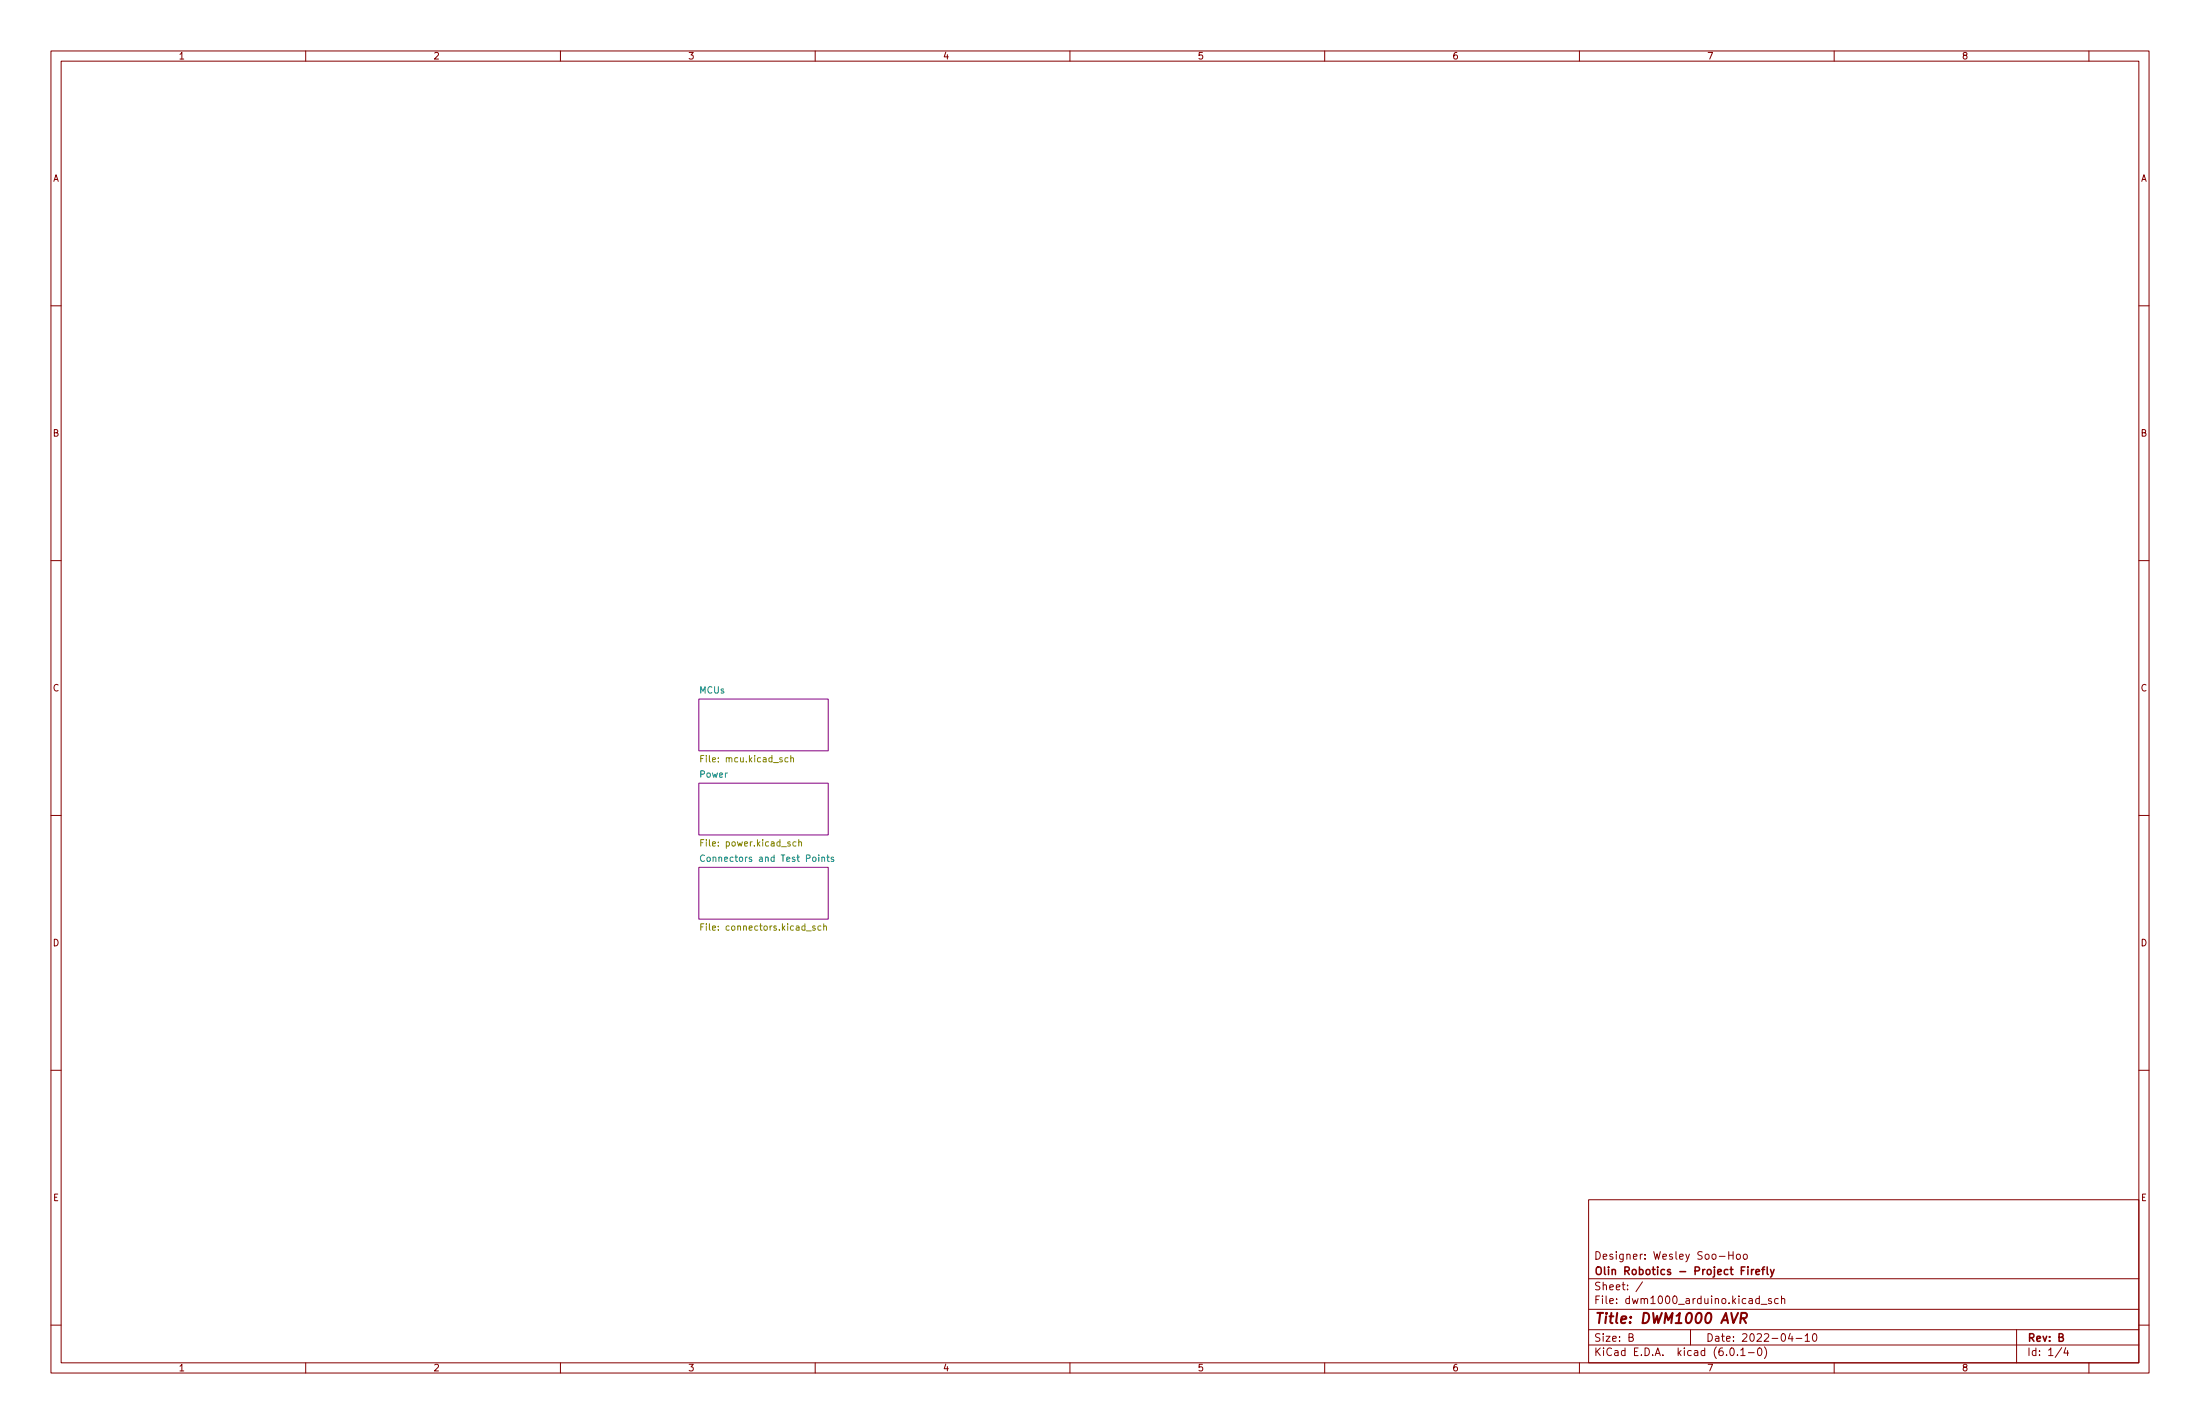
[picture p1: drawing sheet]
<svg xmlns="http://www.w3.org/2000/svg" width="432mm" height="279mm" viewBox="0 0 432 279" stroke-linecap="round" stroke-linejoin="round" font-family="sans-serif">
<g fill="none" stroke="#840000" stroke-width=".2">
<path d="M10 10h411.8v259.4h-411.8zM12 12h407.8v255.4h-407.8zM60 10v2M110 10v2M160 10v2M210 10v2M260 10v2M310 10v2M360 10v2M410 10v2M10 60h2M419.8 60h2"/>
<path d="M10 110h2M419.8 110h2M10 160h2M419.8 160h2M10 210h2M419.8 210h2M311.8 235.4h108v32h-108zM10 260h2M311.8 256.9h108M311.8 250.9h108M322.4 251.5l-1.3 1.9M339.3 245.6v1.5"/>
<path d="M339.3 246.3h.9M340.2 245.6v1.5M340.9 246.1h.4l.3 .3v.4l-.3 .3-.4-.1-.1-.2zM342.3 246.1h.4l.2 .3v.4l-.2 .3-.4-.1-.1-.2zM345.3 254.9l-.4-.1-.3 .3 .1 .6h.6M345.3 254.3v1.5M345.7 255.9h1.1M347.7 254.9l-.4-.1-.2 .2 .1 .2 .5 .2v.3h-.6M349 254.9l-.4-.1-.3 .3 .1 .6h.6M349.7 254.9l.2-.1 .3 .1 .1 .9M349.7 254.3v1.5M419.8 260h2"/>
<path d="M60 267.4v2M110 267.4v2M160 267.4v2M210 267.4v2M260 267.4v2M310 267.4v2M311.8 263.9h108M311.8 260.9h108M319.7 262.4l.7-.1 .1-.2-.1-.4h-.7v1.5h.6l.3-.3a.39 .39 0 0 0-.4-.5M331.8 260.9v3M339.7 264.5h.2a.8 .8 0 0 1 .5 .7 .8 .8 0 0 1-.5 .8 1 1 0 0 1-.2-1.5zM341 265.8v.2"/>
<path d="M341.7 264.9l.4-.4v1.5M341.7 266h.8M343.2 265.4h1.1M345.1 264.6l.2-.1a.8 .8 0 0 1 .5 .7 .8 .8 0 0 1-.5 .8l-.2-.2-.2-.4zM346.3 264.3a1.72 1.72 0 0 1 0 2.2M351.4 261.6l-.4 1.1h.9M351.7 262.2v1M352.5 262.6h1.2M354.3 262.1l.4-.4v1.5M354.3 263.2h.9M355.9 261.7h.2a.8 .8 0 0 1 .5 .7 .8 .8 0 0 1-.5 .8 .99 .99 0 0 1-.2-1.5zM360 267.4v2"/>
<path d="M395.8 260.9v6.5M404.7 264.4l-1.3 1.9M405.4 264.4l-.3 1.1h.9M405.8 265v1M410 267.4v2"/>
</g>
<path d="M341.7 258.7h.7a.55 .55 0 0 0 .5-.5 .55 .55 0 0 0-.3-.6h-.8l-.3 2M342.1 258.7l.6 .9" fill="none" stroke="#840000" stroke-width=".4"/>
<path d="M343.1 248.6v.1M343.1 249.1v1M343.8 249.1v1M344.2 249.1l-.3 .1-.1 .2M344.6 249.6l.8-.2-.1-.2-.4-.1-.3 .2 .1 .7h.6M345.8 249.1h.6M346.4 248.6l-.4 .2v1.3M346.9 248.6v1.3l.2 .2M347.5 249.1l.4 1M348.2 249.1l-.5 1.3-.2 .2" fill="none" stroke="#840000" stroke-width=".3"/>
<g fill="#fff" stroke="#fff" stroke-width=".2">
<path d="M137.2 170.2h25.4v10.1h-25.4z"/>
<path d="M137.2 153.7h25.4v10.1h-25.4z"/>
<path d="M137.2 137.2h25.4v10.1h-25.4z"/>
</g>
<path d="M137.2 137.2h25.4v10.1h-25.4zM137.2 153.7h25.4v10.1h-25.4zM137.2 170.2h25.4v10.1h-25.4z" fill="none" stroke="#840084" stroke-width=".2"/>
<path d="M138.3 167.9a.6 .6 0 0 0-.9 .4 .6 .6 0 0 0 .6 .7l.3-.1M161.3 168.3l.5-.1 .1 .8M161.3 168.2v.8M162.3 168.2h.5M162.5 167.8v1l.3 .2M163.6 168.2h-.3l-.2 .2 .1 .1 .4 .2v.3h-.5" fill="none" stroke="#008484" stroke-width=".2"/>
<g fill="none" stroke="#848400" stroke-width=".2">
<path d="M137.5 148.8h.5M138.1 148.2h-.6v1.3M154.7 148.7h-.4l-.2 .2 .1 .5h.5M155.2 148.8l.5-.1v.8M155.2 148.2v1.3M137.5 165.3h.5M138.1 164.7h-.6v1.3M156.2 165.2h-.3l-.3 .2 .1 .6h.5M156.8 165.3l.5-.1v.8M156.8 164.7v1.3M137.5 181.9h.5M138.1 181.3h-.6v1.2"/>
<path d="M160 181.7h-.3l-.2 .2 .1 .1 .4 .2v.3h-.5M161.1 181.7h-.3l-.3 .2 .1 .6h.5M161.7 181.8l.5-.1v.8M161.7 181.3v1.2"/>
</g>
<text font-size="2.8" fill="#840000" x="312.8" y="259.7">Title: DWM1000 AVR</text>
<g font-size="2.1" fill="#840000">
<text x="312.8" y="250.2">Olin Robotics - Project Firefly</text>
<text x="312.8" y="247.1">Designer: Wesley Soo-Hoo</text>
<text x="312.8" y="255.9">File: dwm1000_arduino.kicad_sch</text>
<text x="312.8" y="253.2">Sheet: /</text>
<text x="312.8" y="263.2">Size: B</text>
<text x="334.8" y="263.2">Date: 2022-04-10</text>
<text x="397.8" y="263.2">Rev: B</text>
<text x="312.8" y="266">KiCad E.D.A. kicad (6.0.1-0)</text>
<text x="397.8" y="266">Id: 1/4</text>
</g>
<g font-size="1.8" fill="#840000">
<text x="35" y="11.7">1</text>
<text x="85" y="11.7">2</text>
<text x="135" y="11.7">3</text>
<text x="185" y="11.7">4</text>
<text x="235" y="11.7">5</text>
<text x="285" y="11.7">6</text>
<text x="335" y="11.7">7</text>
<text x="385" y="11.7">8</text>
<text x="10.3" y="35.6">A</text>
<text x="420.1" y="35.6">A</text>
<text x="10.3" y="85.7">B</text>
<text x="420.1" y="85.7">B</text>
<text x="10.3" y="135.6">C</text>
<text x="420.1" y="135.6">C</text>
<text x="10.3" y="185.7">D</text>
<text x="420.1" y="185.7">D</text>
<text x="10.4" y="235.7">E</text>
<text x="420.2" y="235.7">E</text>
<text x="35" y="269.1">1</text>
<text x="85" y="269.1">2</text>
<text x="135" y="269.1">3</text>
<text x="185" y="269.1">4</text>
<text x="235" y="269.1">5</text>
<text x="285" y="269.1">6</text>
<text x="335" y="269.1">7</text>
<text x="385" y="269.1">8</text>
</g>
<g font-size="1.8" fill="#008484">
<text x="137.3" y="136.1">MCUs</text>
<text x="137.4" y="152.6">Power</text>
<text x="138.8" y="169.1">Connectors and Test Points</text>
</g>
<g font-size="1.8" fill="#848400">
<text x="138.2" y="149.6">File: mcu.kicad_sch</text>
<text x="138.2" y="166.1">File: power.kicad_sch</text>
<text x="138.5" y="182.6">File: connectors.kicad_sch</text>
</g>
</svg>
